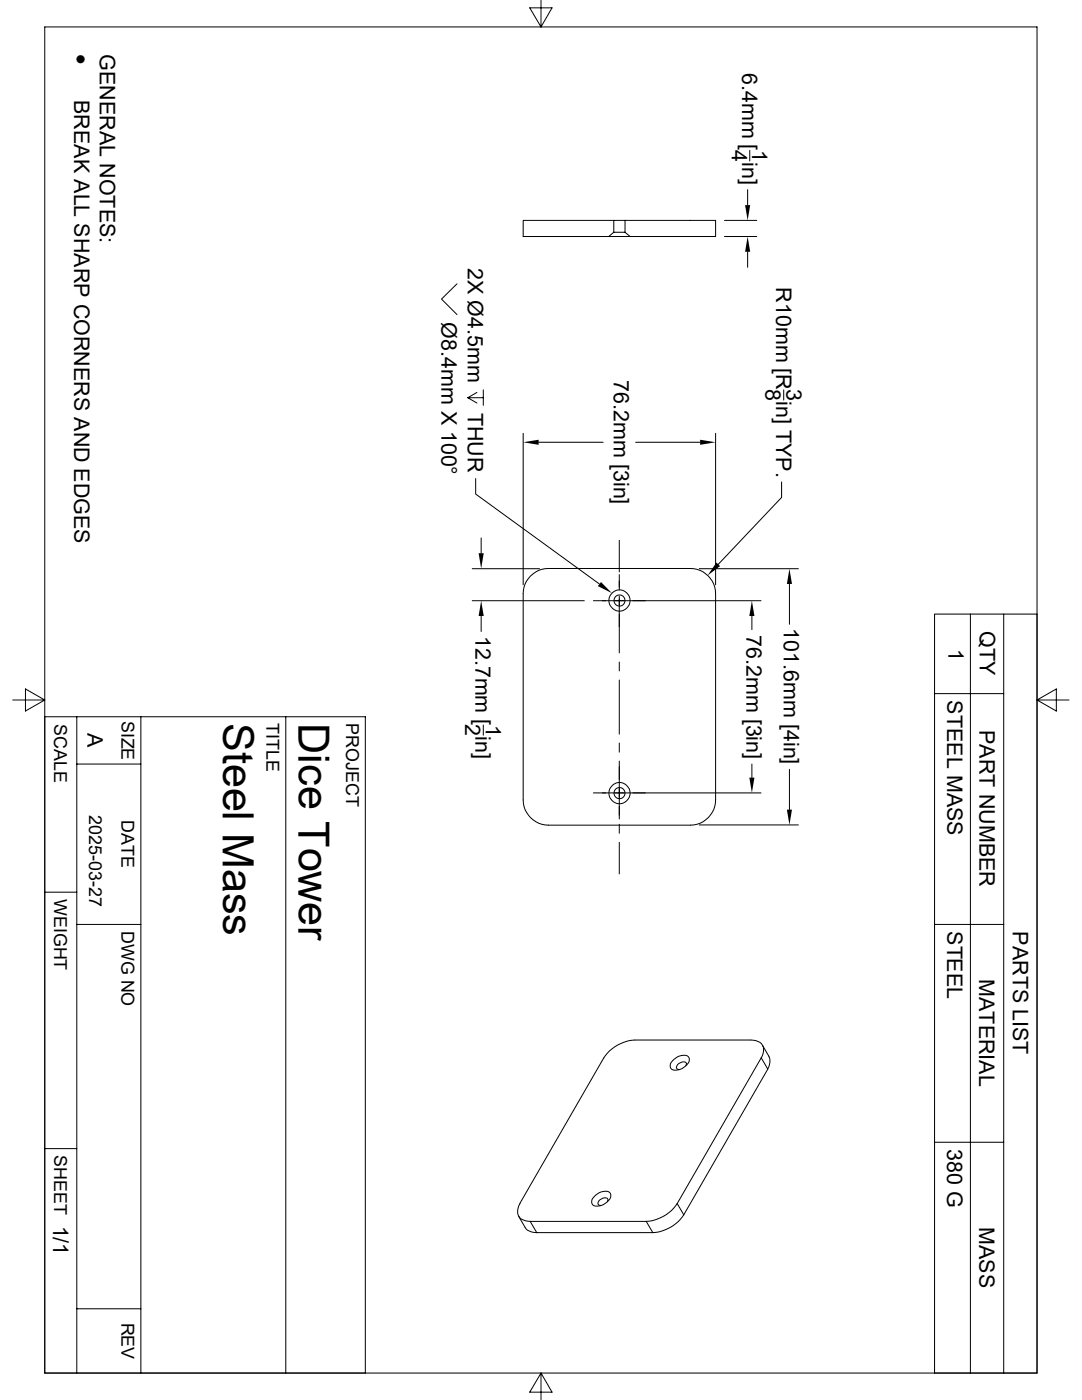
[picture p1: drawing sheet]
<svg xmlns="http://www.w3.org/2000/svg" width="216mm" height="279mm" viewBox="0 0 216 279" stroke-linecap="round" stroke-linejoin="round" font-family="sans-serif">
<g fill="none" stroke="#000" stroke-width=".2">
<path d="M8.9 5.4h198v268.6h-198zM107.9 0v5.4l2.3-3.8h-4.5l2.2 3.8M149.2 37.8v3.1M149.6 30v2.1M91.2 56.6l-3.1 3.1 3.1 3.1M104.4 44h38.4v3.2h-38.4zM122.5 46.4h2.2M122.5 44v2.4l-1 .8M124.7 46.4l1 .8M124.7 44v2.4M144.6 47.2h6.4M144.6 44h6.4"/>
<path d="M149.2 50.2v3.1M93.3 79.4l1.9 1M95.2 78.3l-1.9 1.1h3.1M96.4 77.8v3.1M156.4 77.8v2M94.9 95.5v3.1l24.7 17.9M104.4 86.5v30.2M107.5 88.3h12.9M126.8 88.3h12.9M142.8 86.5v30.2M156 96.2v3.1l-12.7 13.3M94.2 113.5h13.5"/>
<path d="M94.2 119.9h22.4M96 107.4v3M105.9 114.9a4.9 4.9 0 0 1 3.5-1.4h28.4a5.1 5.1 0 0 1 5 5v41.1a5.1 5.1 0 0 1-5 5.1h-28.4a5.1 5.1 0 0 1-5-5.1v-41.1a4.9 4.9 0 0 1 1.5-3.6zM123.6 107.8v6.3M123.6 114.7v3M123.6 119v11.3M139.5 113.5h19.8M151.8 119.9h-33.4M157.5 116.5v8.1M2.5 139.7h6.4l-3.8 2.2v-4.4l3.8 2.2M96 122.9v3.1M123.6 132.1v1.8"/>
<path d="M123.6 135.7v10.8M150 122.9v2.7M186.5 122.6h20.4v151.4h-20.4zM186.5 138.4h13.8M193.6 122.6v151.4M200.3 122.6v151.4M206.9 139.7l3.9-2.2v4.4l-3.9-2.2h6.4M8.9 143h64v131h-64zM15.3 143v131M15.3 152.5h12.8M28.1 143v131M57 143v131"/>
<path d="M96.4 144.7v2M123.6 148.3v1.8M123.6 151.9v11.5M150 152.5v2.7M151.8 158.2h-33.4M157.5 153.5v8.1M8.9 178.1h6.4M123.6 164.5v1.8M123.6 168.1v6.3M139.5 164.6h19.8M15.3 184.5h12.8M186.5 184.5h13.8"/>
<path d="M134.5 211.4a2.54 2.54 0 0 1 2.8-.6 1.29 1.29 0 0 1-.5 2 2.54 2.54 0 0 1-2.8 .6 1.29 1.29 0 0 1 .5-2zM136.9 212.7v-.3a.59 .59 0 0 0-.3-.5 .59 .59 0 0 0-.7 .1l-.7 .5a.51 .51 0 0 0-.2 .6 .51 .51 0 0 0 .5 .3M149.8 207.6h-23.1a8 8 0 0 0-6.2 3.5l-16.8 29.1M149.9 207.6a2.09 2.09 0 0 1 2.5 2.2l-.5 1.3M151.9 211.1l1.3 2.3-16.8 29M151.9 211.1l-16.8 29.1M152.1 208.6l1.4 2.3M153.4 210.9a2.55 2.55 0 0 1-.2 2.5M8.9 229.2h6.4M118.5 238.8a2.67 2.67 0 0 1 3.1-.8 1.29 1.29 0 0 1-.5 1.9 2.54 2.54 0 0 1-2.8 .6 1.16 1.16 0 0 1 .2-1.7zM121.2 239.8l.1-.2a.59 .59 0 0 0-.4-.6 .59 .59 0 0 0-.6 .1l-.8 .5a.51 .51 0 0 0-.2 .6 .51 .51 0 0 0 .5 .4M186.5 228h13.8"/>
<path d="M103.5 242.7l1.3 2.2a2.63 2.63 0 0 0 2.3 1.1M103.8 240.2a2.13 2.13 0 0 0 .6 3.3l1.4 .3M105.8 243.8h23.1M105.8 243.8l1.3 2.2h23.2M128.9 243.8l1.4 2.2M135.1 240.2a8 8 0 0 1-6.2 3.6M135.1 240.2l1.3 2.2M136.4 242.4a8 8 0 0 1-6.1 3.6M15.3 261.2h12.8M107.9 274l-2.2 3.8h4.5l-2.3-3.8v5.4"/>
<circle cx="123.6" cy="119.8" r="1.11"/>
<circle cx="123.6" cy="119.8" r="2.11"/>
<circle cx="123.6" cy="158.3" r="1.11"/>
<circle cx="123.6" cy="158.3" r="2.11"/>
</g>
<path d="M149.2 47.2l.5 3h-1zM148.7 40.9h1l-.5 3.1zM104.4 88.3l3.1-.5v1zM139.7 87.8l3.1 .5-3.1 .5zM95.5 110.4h1l-.5 3.1zM119.9 116.2l2.2 2.2-2.8-1.4zM143 112.3l.7 .7-2.5 1.9zM157.5 113.5l.5 3h-1zM96 119.9l.5 3h-1zM150 119.9l.5 3h-1zM149.5 155.2h1l-.5 3zM157 161.6h1l-.5 3z" fill="#000"/>
<g font-size="8.6">
<text x="44.5" y="144.3" transform="rotate(90 44.5 144.3)">Steel Mass</text>
<text x="59.6" y="144.3" transform="rotate(90 59.6 144.3)">Dice Tower</text>
</g>
<text font-size="4.5" x="14.8" y="10.8" transform="rotate(90 14.8 10.8)">·</text>
<g font-size="4.3">
<text x="19.9" y="10.8" transform="rotate(90 19.9 10.8)">GENERAL NOTES:</text>
<text x="148.1" y="14.5" transform="rotate(90 148.1 14.5)">6.4mm [ in]</text>
<text x="14.8" y="20" transform="rotate(90 14.8 20)">BREAK ALL SHARP CORNERS AND EDGES</text>
<text x="146" y="29.9" transform="rotate(90 146 29.9)">4</text>
<text x="150.1" y="30" transform="rotate(90 150.1 30)">1</text>
<text x="93.3" y="53.5" transform="rotate(90 93.3 53.5)">2X Ø4.5mm</text>
<text x="154.9" y="57.3" transform="rotate(90 154.9 57.3)">R10mm [R in] TYP.</text>
<text x="88.1" y="64.3" transform="rotate(90 88.1 64.3)">Ø8.4mm X 100°</text>
<text x="122.5" y="75.9" transform="rotate(90 122.5 75.9)">76.2mm [3in]</text>
<text x="152.7" y="77.6" transform="rotate(90 152.7 77.6)">8</text>
<text x="156.9" y="77.6" transform="rotate(90 156.9 77.6)">3</text>
<text x="93.3" y="82.4" transform="rotate(90 93.3 82.4)">THUR</text>
<text x="156.4" y="125.4" transform="rotate(90 156.4 125.4)">101.6mm [4in]</text>
<text x="94.9" y="126.8" transform="rotate(90 94.9 126.8)">12.7mm [ in]</text>
<text x="148.9" y="126.7" transform="rotate(90 148.9 126.7)">76.2mm [3in]</text>
<text x="189.3" y="129.5" transform="rotate(90 189.3 129.5)">1</text>
<text x="195.5" y="126" transform="rotate(90 195.5 126)">QTY</text>
<text x="189" y="139.7" transform="rotate(90 189 139.7)">STEEL MASS</text>
<text x="17.5" y="146.3" transform="rotate(90 17.5 146.3)">A</text>
<text x="92.8" y="144.6" transform="rotate(90 92.8 144.6)">2</text>
<text x="96.9" y="144.7" transform="rotate(90 96.9 144.7)">1</text>
<text x="195.5" y="145.7" transform="rotate(90 195.5 145.7)">PART NUMBER</text>
<text x="189" y="185.8" transform="rotate(90 189 185.8)">STEEL</text>
<text x="202.1" y="185.9" transform="rotate(90 202.1 185.9)">PARTS LIST</text>
<text x="195.4" y="195.4" transform="rotate(90 195.4 195.4)">MATERIAL</text>
<text x="189" y="229.3" transform="rotate(90 189 229.3)">380 G</text>
<text x="10.6" y="244.6" transform="rotate(90 10.6 244.6)">1/1</text>
<text x="195.4" y="244.8" transform="rotate(90 195.4 244.8)">MASS</text>
</g>
<g font-size="3.6">
<text x="24.3" y="143.8" transform="rotate(90 24.3 143.8)">SIZE</text>
<text x="10.8" y="144.5" transform="rotate(90 10.8 144.5)">SCALE</text>
<text x="53.2" y="144.3" transform="rotate(90 53.2 144.3)">TITLE</text>
<text x="69" y="144.3" transform="rotate(90 69 144.3)">PROJECT</text>
<text x="17.8" y="162.7" transform="rotate(90 17.8 162.7)">2025-03-27</text>
<text x="24.3" y="163.7" transform="rotate(90 24.3 163.7)">DATE</text>
<text x="10.8" y="179.4" transform="rotate(90 10.8 179.4)">WEIGHT</text>
<text x="24.3" y="185.8" transform="rotate(90 24.3 185.8)">DWG NO</text>
<text x="10.8" y="230.5" transform="rotate(90 10.8 230.5)">SHEET</text>
<text x="24.3" y="264" transform="rotate(90 24.3 264)">REV</text>
</g>
</svg>
